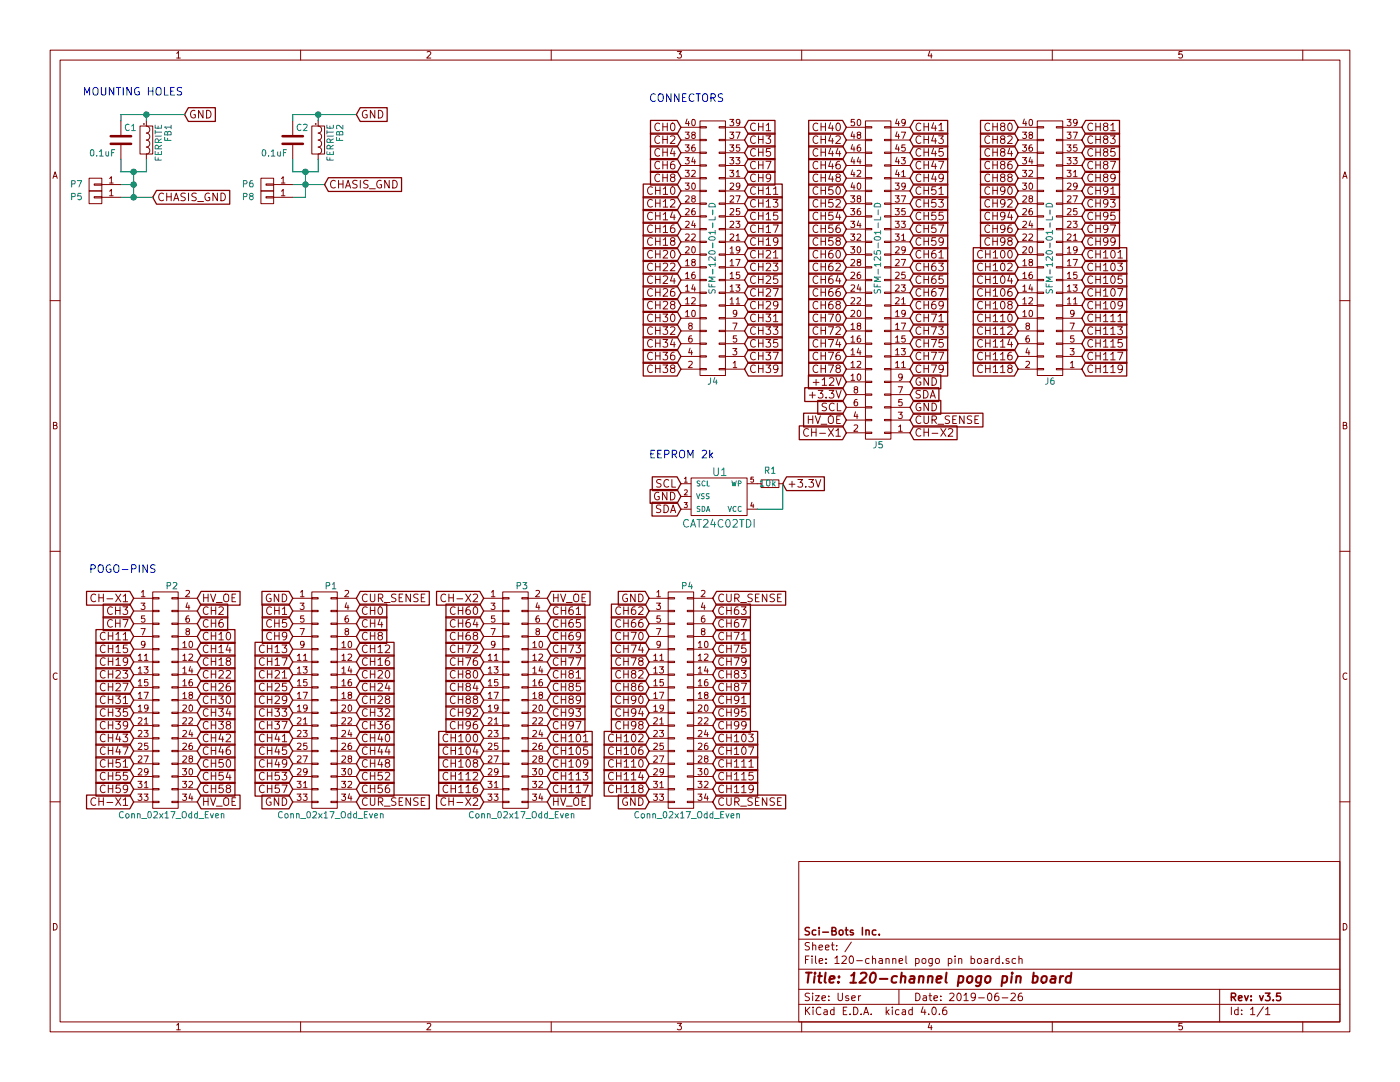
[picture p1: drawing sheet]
EESchema Schematic File Version 2
LIBS:120-channel pogo pin board-rescue
LIBS:power
LIBS:device
LIBS:transistors
LIBS:conn
LIBS:linear
LIBS:regul
LIBS:74xx
LIBS:cmos4000
LIBS:adc-dac
LIBS:memory
LIBS:xilinx
LIBS:microcontrollers
LIBS:dsp
LIBS:microchip
LIBS:analog_switches
LIBS:motorola
LIBS:texas
LIBS:intel
LIBS:audio
LIBS:interface
LIBS:digital-audio
LIBS:philips
LIBS:display
LIBS:cypress
LIBS:siliconi
LIBS:opto
LIBS:atmel
LIBS:contrib
LIBS:valves
LIBS:sci-bots
LIBS:120-channel pogo pin board-cache
EELAYER 25 0
EELAYER END
$Descr User 11000 8500
encoding utf-8
Sheet 1 1
Title "120-channel pogo pin board"
Date "2019-06-26"
Rev "v3.5"
Comp "Sci-Bots Inc."
Comment1 ""
Comment2 ""
Comment3 ""
Comment4 ""
$EndDescr
Text GLabel 5350 1000 0    60   Input ~ 0
CH0
Text GLabel 5850 1000 2    60   Input ~ 0
CH1
Text GLabel 5350 1100 0    60   Input ~ 0
CH2
Text GLabel 5850 1100 2    60   Input ~ 0
CH3
Text GLabel 5350 1200 0    60   Input ~ 0
CH4
Text GLabel 5850 1200 2    60   Input ~ 0
CH5
Text GLabel 5350 1300 0    60   Input ~ 0
CH6
Text GLabel 5850 1300 2    60   Input ~ 0
CH7
Text GLabel 5350 1400 0    60   Input ~ 0
CH8
Text GLabel 5850 1400 2    60   Input ~ 0
CH9
Text GLabel 5350 1500 0    60   Input ~ 0
CH10
Text GLabel 5850 1500 2    60   Input ~ 0
CH11
Text GLabel 5350 1600 0    60   Input ~ 0
CH12
Text GLabel 5850 1600 2    60   Input ~ 0
CH13
Text GLabel 5350 1700 0    60   Input ~ 0
CH14
Text GLabel 5850 1700 2    60   Input ~ 0
CH15
Text GLabel 5350 1800 0    60   Input ~ 0
CH16
Text GLabel 5850 1800 2    60   Input ~ 0
CH17
Text GLabel 5350 1900 0    60   Input ~ 0
CH18
Text GLabel 5850 1900 2    60   Input ~ 0
CH19
Text GLabel 5350 2000 0    60   Input ~ 0
CH20
Text GLabel 5850 2000 2    60   Input ~ 0
CH21
Text GLabel 5350 2100 0    60   Input ~ 0
CH22
Text GLabel 5850 2100 2    60   Input ~ 0
CH23
Text GLabel 5350 2200 0    60   Input ~ 0
CH24
Text GLabel 5850 2200 2    60   Input ~ 0
CH25
Text GLabel 5350 2300 0    60   Input ~ 0
CH26
Text GLabel 5850 2300 2    60   Input ~ 0
CH27
Text GLabel 5350 2400 0    60   Input ~ 0
CH28
Text GLabel 5850 2400 2    60   Input ~ 0
CH29
Text GLabel 5350 2500 0    60   Input ~ 0
CH30
Text GLabel 5850 2500 2    60   Input ~ 0
CH31
Text GLabel 5350 2600 0    60   Input ~ 0
CH32
Text GLabel 5850 2600 2    60   Input ~ 0
CH33
Text GLabel 5350 2700 0    60   Input ~ 0
CH34
Text GLabel 5850 2700 2    60   Input ~ 0
CH35
Text GLabel 5350 2800 0    60   Input ~ 0
CH36
Text GLabel 5850 2800 2    60   Input ~ 0
CH37
Text GLabel 5350 2900 0    60   Input ~ 0
CH38
Text GLabel 5850 2900 2    60   Input ~ 0
CH39
Text GLabel 6650 1100 0    60   Input ~ 0
CH42
Text GLabel 6650 1200 0    60   Input ~ 0
CH44
Text GLabel 6650 1300 0    60   Input ~ 0
CH46
Text GLabel 6650 1400 0    60   Input ~ 0
CH48
Text GLabel 6650 1500 0    60   Input ~ 0
CH50
Text GLabel 6650 1600 0    60   Input ~ 0
CH52
Text GLabel 6650 1700 0    60   Input ~ 0
CH54
Text GLabel 6650 1800 0    60   Input ~ 0
CH56
Text GLabel 6650 1900 0    60   Input ~ 0
CH58
Text GLabel 6650 2000 0    60   Input ~ 0
CH60
Text GLabel 6650 2100 0    60   Input ~ 0
CH62
Text GLabel 6650 2200 0    60   Input ~ 0
CH64
Text GLabel 6650 2300 0    60   Input ~ 0
CH66
Text GLabel 6650 2400 0    60   Input ~ 0
CH68
Text GLabel 6650 2500 0    60   Input ~ 0
CH70
Text GLabel 6650 2600 0    60   Input ~ 0
CH72
Text GLabel 6650 2700 0    60   Input ~ 0
CH74
Text GLabel 6650 2800 0    60   Input ~ 0
CH76
Text GLabel 6650 2900 0    60   Input ~ 0
CH78
Text GLabel 6650 1000 0    60   Input ~ 0
CH40
Text GLabel 7150 1000 2    60   Input ~ 0
CH41
Text GLabel 7150 1100 2    60   Input ~ 0
CH43
Text GLabel 7150 1200 2    60   Input ~ 0
CH45
Text GLabel 7150 1300 2    60   Input ~ 0
CH47
Text GLabel 7150 1400 2    60   Input ~ 0
CH49
Text GLabel 7150 1500 2    60   Input ~ 0
CH51
Text GLabel 7150 1600 2    60   Input ~ 0
CH53
Text GLabel 7150 1700 2    60   Input ~ 0
CH55
Text GLabel 7150 1800 2    60   Input ~ 0
CH57
Text GLabel 7150 1900 2    60   Input ~ 0
CH59
Text GLabel 7150 2000 2    60   Input ~ 0
CH61
Text GLabel 7150 2100 2    60   Input ~ 0
CH63
Text GLabel 7150 2200 2    60   Input ~ 0
CH65
Text GLabel 7150 2300 2    60   Input ~ 0
CH67
Text GLabel 7150 2400 2    60   Input ~ 0
CH69
Text GLabel 7150 2500 2    60   Input ~ 0
CH71
Text GLabel 7150 2600 2    60   Input ~ 0
CH73
Text GLabel 7150 2700 2    60   Input ~ 0
CH75
Text GLabel 7150 2800 2    60   Input ~ 0
CH77
Text GLabel 7150 2900 2    60   Input ~ 0
CH79
Text GLabel 8000 1000 0    60   Input ~ 0
CH80
Text GLabel 8500 1000 2    60   Input ~ 0
CH81
Text GLabel 8000 1100 0    60   Input ~ 0
CH82
Text GLabel 8500 1100 2    60   Input ~ 0
CH83
Text GLabel 8000 1200 0    60   Input ~ 0
CH84
Text GLabel 8500 1200 2    60   Input ~ 0
CH85
Text GLabel 8000 1300 0    60   Input ~ 0
CH86
Text GLabel 8500 1300 2    60   Input ~ 0
CH87
Text GLabel 8000 1400 0    60   Input ~ 0
CH88
Text GLabel 8500 1400 2    60   Input ~ 0
CH89
Text GLabel 8000 1500 0    60   Input ~ 0
CH90
Text GLabel 8500 1500 2    60   Input ~ 0
CH91
Text GLabel 8000 1600 0    60   Input ~ 0
CH92
Text GLabel 8500 1600 2    60   Input ~ 0
CH93
Text GLabel 8000 1700 0    60   Input ~ 0
CH94
Text GLabel 8500 1700 2    60   Input ~ 0
CH95
Text GLabel 8000 1800 0    60   Input ~ 0
CH96
Text GLabel 8500 1800 2    60   Input ~ 0
CH97
Text GLabel 8000 1900 0    60   Input ~ 0
CH98
Text GLabel 8500 1900 2    60   Input ~ 0
CH99
Text GLabel 8000 2000 0    60   Input ~ 0
CH100
Text GLabel 8500 2000 2    60   Input ~ 0
CH101
Text GLabel 8000 2100 0    60   Input ~ 0
CH102
Text GLabel 8500 2100 2    60   Input ~ 0
CH103
Text GLabel 8000 2200 0    60   Input ~ 0
CH104
Text GLabel 8500 2200 2    60   Input ~ 0
CH105
Text GLabel 8000 2300 0    60   Input ~ 0
CH106
Text GLabel 8500 2300 2    60   Input ~ 0
CH107
Text GLabel 8000 2400 0    60   Input ~ 0
CH108
Text GLabel 8500 2400 2    60   Input ~ 0
CH109
Text GLabel 8000 2500 0    60   Input ~ 0
CH110
Text GLabel 8500 2500 2    60   Input ~ 0
CH111
Text GLabel 8000 2600 0    60   Input ~ 0
CH112
Text GLabel 8500 2600 2    60   Input ~ 0
CH113
Text GLabel 8000 2700 0    60   Input ~ 0
CH114
Text GLabel 8500 2700 2    60   Input ~ 0
CH115
Text GLabel 8000 2800 0    60   Input ~ 0
CH116
Text GLabel 8500 2800 2    60   Input ~ 0
CH117
Text GLabel 8000 2900 0    60   Input ~ 0
CH118
Text GLabel 8500 2900 2    60   Input ~ 0
CH119
Text GLabel 2800 4800 2    60   Input ~ 0
CH0
Text GLabel 2300 4800 0    60   Input ~ 0
CH1
Text GLabel 1550 4800 2    60   Input ~ 0
CH2
Text GLabel 1050 4800 0    60   Input ~ 0
CH3
Text GLabel 2800 4900 2    60   Input ~ 0
CH4
Text GLabel 2300 4900 0    60   Input ~ 0
CH5
Text GLabel 1550 4900 2    60   Input ~ 0
CH6
Text GLabel 1050 4900 0    60   Input ~ 0
CH7
Text GLabel 2800 5000 2    60   Input ~ 0
CH8
Text GLabel 2300 5000 0    60   Input ~ 0
CH9
Text GLabel 1550 5000 2    60   Input ~ 0
CH10
Text GLabel 1050 5000 0    60   Input ~ 0
CH11
Text GLabel 2800 5100 2    60   Input ~ 0
CH12
Text GLabel 2300 5100 0    60   Input ~ 0
CH13
Text GLabel 1550 5100 2    60   Input ~ 0
CH14
Text GLabel 1050 5100 0    60   Input ~ 0
CH15
Text GLabel 2800 5200 2    60   Input ~ 0
CH16
Text GLabel 2300 5200 0    60   Input ~ 0
CH17
Text GLabel 1550 5200 2    60   Input ~ 0
CH18
Text GLabel 1050 5200 0    60   Input ~ 0
CH19
Text GLabel 2800 5300 2    60   Input ~ 0
CH20
Text GLabel 2300 5300 0    60   Input ~ 0
CH21
Text GLabel 1550 5300 2    60   Input ~ 0
CH22
Text GLabel 1050 5300 0    60   Input ~ 0
CH23
Text GLabel 2800 5400 2    60   Input ~ 0
CH24
Text GLabel 2300 5400 0    60   Input ~ 0
CH25
Text GLabel 1550 5400 2    60   Input ~ 0
CH26
Text GLabel 1050 5400 0    60   Input ~ 0
CH27
Text GLabel 2800 5500 2    60   Input ~ 0
CH28
Text GLabel 2300 5500 0    60   Input ~ 0
CH29
Text GLabel 1550 5500 2    60   Input ~ 0
CH30
Text GLabel 1050 5500 0    60   Input ~ 0
CH31
Text GLabel 2800 5600 2    60   Input ~ 0
CH32
Text GLabel 2300 5600 0    60   Input ~ 0
CH33
Text GLabel 1550 5600 2    60   Input ~ 0
CH34
Text GLabel 1050 5600 0    60   Input ~ 0
CH35
Text GLabel 2800 5700 2    60   Input ~ 0
CH36
Text GLabel 2300 5700 0    60   Input ~ 0
CH37
Text GLabel 1550 5700 2    60   Input ~ 0
CH38
Text GLabel 1050 5700 0    60   Input ~ 0
CH39
Text GLabel 2800 5800 2    60   Input ~ 0
CH40
Text GLabel 2300 5800 0    60   Input ~ 0
CH41
Text GLabel 1550 5800 2    60   Input ~ 0
CH42
Text GLabel 1050 5800 0    60   Input ~ 0
CH43
Text GLabel 2800 5900 2    60   Input ~ 0
CH44
Text GLabel 2300 5900 0    60   Input ~ 0
CH45
Text GLabel 1550 5900 2    60   Input ~ 0
CH46
Text GLabel 1050 5900 0    60   Input ~ 0
CH47
Text GLabel 2800 6000 2    60   Input ~ 0
CH48
Text GLabel 2300 6000 0    60   Input ~ 0
CH49
Text GLabel 1550 6000 2    60   Input ~ 0
CH50
Text GLabel 1050 6000 0    60   Input ~ 0
CH51
Text GLabel 2800 6100 2    60   Input ~ 0
CH52
Text GLabel 2300 6100 0    60   Input ~ 0
CH53
Text GLabel 1550 6100 2    60   Input ~ 0
CH54
Text GLabel 1050 6100 0    60   Input ~ 0
CH55
Text GLabel 2800 6200 2    60   Input ~ 0
CH56
Text GLabel 2300 6200 0    60   Input ~ 0
CH57
Text GLabel 1550 6200 2    60   Input ~ 0
CH58
Text GLabel 1050 6200 0    60   Input ~ 0
CH59
Text GLabel 3800 4800 0    60   Input ~ 0
CH60
Text GLabel 4300 4800 2    60   Input ~ 0
CH61
Text GLabel 5100 4800 0    60   Input ~ 0
CH62
Text GLabel 5600 4800 2    60   Input ~ 0
CH63
Text GLabel 3800 4900 0    60   Input ~ 0
CH64
Text GLabel 4300 4900 2    60   Input ~ 0
CH65
Text GLabel 5100 4900 0    60   Input ~ 0
CH66
Text GLabel 5600 4900 2    60   Input ~ 0
CH67
Text GLabel 3800 5000 0    60   Input ~ 0
CH68
Text GLabel 4300 5000 2    60   Input ~ 0
CH69
Text GLabel 5100 5000 0    60   Input ~ 0
CH70
Text GLabel 5600 5000 2    60   Input ~ 0
CH71
Text GLabel 3800 5100 0    60   Input ~ 0
CH72
Text GLabel 4300 5100 2    60   Input ~ 0
CH73
Text GLabel 5100 5100 0    60   Input ~ 0
CH74
Text GLabel 5600 5100 2    60   Input ~ 0
CH75
Text GLabel 3800 5200 0    60   Input ~ 0
CH76
Text GLabel 4300 5200 2    60   Input ~ 0
CH77
Text GLabel 5100 5200 0    60   Input ~ 0
CH78
Text GLabel 5600 5200 2    60   Input ~ 0
CH79
Text GLabel 3800 5300 0    60   Input ~ 0
CH80
Text GLabel 4300 5300 2    60   Input ~ 0
CH81
Text GLabel 5100 5300 0    60   Input ~ 0
CH82
Text GLabel 5600 5300 2    60   Input ~ 0
CH83
Text GLabel 3800 5400 0    60   Input ~ 0
CH84
Text GLabel 4300 5400 2    60   Input ~ 0
CH85
Text GLabel 5100 5400 0    60   Input ~ 0
CH86
Text GLabel 5600 5400 2    60   Input ~ 0
CH87
Text GLabel 3800 5500 0    60   Input ~ 0
CH88
Text GLabel 4300 5500 2    60   Input ~ 0
CH89
Text GLabel 5100 5500 0    60   Input ~ 0
CH90
Text GLabel 5600 5500 2    60   Input ~ 0
CH91
Text GLabel 3800 5600 0    60   Input ~ 0
CH92
Text GLabel 4300 5600 2    60   Input ~ 0
CH93
Text GLabel 5100 5600 0    60   Input ~ 0
CH94
Text GLabel 5600 5600 2    60   Input ~ 0
CH95
Text GLabel 3800 5700 0    60   Input ~ 0
CH96
Text GLabel 4300 5700 2    60   Input ~ 0
CH97
Text GLabel 5100 5700 0    60   Input ~ 0
CH98
Text GLabel 5600 5700 2    60   Input ~ 0
CH99
Text GLabel 3800 5800 0    60   Input ~ 0
CH100
Text GLabel 4300 5800 2    60   Input ~ 0
CH101
Text GLabel 5100 5800 0    60   Input ~ 0
CH102
Text GLabel 5600 5800 2    60   Input ~ 0
CH103
Text GLabel 3800 5900 0    60   Input ~ 0
CH104
Text GLabel 4300 5900 2    60   Input ~ 0
CH105
Text GLabel 5100 5900 0    60   Input ~ 0
CH106
Text GLabel 5600 5900 2    60   Input ~ 0
CH107
Text GLabel 3800 6000 0    60   Input ~ 0
CH108
Text GLabel 4300 6000 2    60   Input ~ 0
CH109
Text GLabel 5100 6000 0    60   Input ~ 0
CH110
Text GLabel 5600 6000 2    60   Input ~ 0
CH111
Text GLabel 3800 6100 0    60   Input ~ 0
CH112
Text GLabel 4300 6100 2    60   Input ~ 0
CH113
Text GLabel 5100 6100 0    60   Input ~ 0
CH114
Text GLabel 5600 6100 2    60   Input ~ 0
CH115
Text GLabel 3800 6200 0    60   Input ~ 0
CH116
Text GLabel 4300 6200 2    60   Input ~ 0
CH117
Text GLabel 5100 6200 0    60   Input ~ 0
CH118
Text GLabel 5600 6200 2    60   Input ~ 0
CH119
Text GLabel 1050 4700 0    60   Input ~ 0
CH-X1
Text GLabel 1550 4700 2    60   Input ~ 0
HV_OE
Text GLabel 2300 4700 0    60   Input ~ 0
GND
Text GLabel 2800 4700 2    60   Input ~ 0
CUR_SENSE
Text GLabel 5600 4700 2    60   Input ~ 0
CUR_SENSE
Text GLabel 5100 4700 0    60   Input ~ 0
GND
Text GLabel 4300 4700 2    60   Input ~ 0
HV_OE
Text GLabel 3800 4700 0    60   Input ~ 0
CH-X2
Text GLabel 2800 6300 2    60   Input ~ 0
CUR_SENSE
Text GLabel 2300 6300 0    60   Input ~ 0
GND
Text GLabel 1550 6300 2    60   Input ~ 0
HV_OE
Text GLabel 1050 6300 0    60   Input ~ 0
CH-X1
Text GLabel 7150 3300 2    60   Input ~ 0
CUR_SENSE
Text GLabel 6650 3400 0    60   Input ~ 0
CH-X1
Text GLabel 7150 3400 2    60   Input ~ 0
CH-X2
Text GLabel 7150 3200 2    60   Input ~ 0
GND
Text GLabel 3800 6300 0    60   Input ~ 0
CH-X2
Text GLabel 4300 6300 2    60   Input ~ 0
HV_OE
Text GLabel 5100 6300 0    60   Input ~ 0
GND
Text GLabel 5600 6300 2    60   Input ~ 0
CUR_SENSE
Text GLabel 7150 3000 2    60   Input ~ 0
GND
Text GLabel 6650 3000 0    60   Input ~ 0
+12V
Text GLabel 6650 3200 0    60   Input ~ 0
SCL
Text GLabel 6650 3100 0    60   Input ~ 0
+3.3V
Text GLabel 6650 3300 0    60   Input ~ 0
HV_OE
Text GLabel 7150 3100 2    60   Input ~ 0
SDA
Text GLabel 1200 1550 2    60   Input ~ 0
CHASIS_GND
$Comp
L CONN_01X01 P5
U 1 1
P 750 1550
F 0 "P5" H 900 1550 50  0000 C CNN
F 1 "CONN_01X01" V 550 1200 50  0001 C CNN
F 2 "Mounting_Holes:MountingHole_3.2mm_M3_Pad" H 750 1550 50  0001 C CNN
F 3 "" H 750 1550 50  0000 C CNN
	1    750  1550
	-1   0    0    1   
$EndComp
$Comp
L CONN_01X01 P6
U 1 1
P 2100 1450
F 0 "P6" H 2250 1450 50  0000 C CNN
F 1 "CONN_01X01" V 2200 1450 50  0001 C CNN
F 2 "Mounting_Holes:MountingHole_3.2mm_M3_Pad" H 2100 1450 50  0001 C CNN
F 3 "" H 2100 1450 50  0000 C CNN
	1    2100 1450
	-1   0    0    1   
$EndComp
$Comp
L CONN_01X01 P7
U 1 1
P 750 1450
F 0 "P7" H 900 1450 50  0000 C CNN
F 1 "CONN_01X01" V 850 1450 50  0001 C CNN
F 2 "Mounting_Holes:MountingHole_3.2mm_M3_Pad" H 750 1450 50  0001 C CNN
F 3 "" H 750 1450 50  0000 C CNN
	1    750  1450
	-1   0    0    1   
$EndComp
$Comp
L CONN_01X01 P8
U 1 1
P 2100 1550
F 0 "P8" H 2250 1550 50  0000 C CNN
F 1 "CONN_01X01" V 2200 1550 50  0001 C CNN
F 2 "Mounting_Holes:MountingHole_3.2mm_M3_Pad" H 2100 1550 50  0001 C CNN
F 3 "" H 2100 1550 50  0000 C CNN
	1    2100 1550
	-1   0    0    1   
$EndComp
Wire Wire Line
	950  1550 1200 1550
Wire Wire Line
	2400 1550 2300 1550
Wire Wire Line
	2400 1350 2400 1550
Connection ~ 1050 1550
Wire Wire Line
	2300 1450 2550 1450
Connection ~ 2400 1450
Wire Wire Line
	950  1450 1050 1450
Connection ~ 1050 1450
$Comp
L C C1
U 1 1
P 950 1100
F 0 "C1" H 975 1200 50  0000 L CNN
F 1 "0.1uF" H 700 1000 50  0000 L CNN
F 2 "Capacitors_SMD:C_0805" H 988 950 50  0001 C CNN
F 3 "" H 950 1100 50  0000 C CNN
F 4 "CL21B104KBCNNNC" H 950 1100 60  0001 C CNN "Mfg_Part_No"
	1    950  1100
	1    0    0    -1  
$EndComp
$Comp
L FERRITE FB1
U 1 1
P 1150 1100
F 0 "FB1" H 1025 1275 50  0000 L CNN
F 1 "FERRITE" H 1025 1200 50  0000 L CNN
F 2 "Resistors_SMD:R_0805" H 1150 1000 60  0001 C CNN
F 3 "" H 1150 1000 60  0000 C CNN
F 4 "742792040" H 1150 1100 60  0001 C CNN "Mfg_Part_No"
	1    1150 1100
	0    1    1    0   
$EndComp
Text GLabel 1450 900  2    60   Input ~ 0
GND
Wire Wire Line
	950  900  1450 900 
Wire Wire Line
	950  900  950  950 
Wire Wire Line
	1150 950  1150 900 
Connection ~ 1150 900 
Wire Wire Line
	1150 1350 1150 1250
Wire Wire Line
	950  1350 1150 1350
Wire Wire Line
	950  1350 950  1250
Connection ~ 1050 1350
Text GLabel 2550 1450 2    60   Input ~ 0
CHASIS_GND
$Comp
L C C2
U 1 1
P 2300 1100
F 0 "C2" H 2325 1200 50  0000 L CNN
F 1 "0.1uF" H 2050 1000 50  0000 L CNN
F 2 "Capacitors_SMD:C_0805" H 2338 950 50  0001 C CNN
F 3 "" H 2300 1100 50  0000 C CNN
F 4 "CL21B104KBCNNNC" H 2300 1100 60  0001 C CNN "Mfg_Part_No"
	1    2300 1100
	1    0    0    -1  
$EndComp
$Comp
L FERRITE FB2
U 1 1
P 2500 1100
F 0 "FB2" H 2375 1275 50  0000 L CNN
F 1 "FERRITE" H 2375 1200 50  0000 L CNN
F 2 "Resistors_SMD:R_0805" H 2500 1000 60  0001 C CNN
F 3 "" H 2500 1000 60  0000 C CNN
F 4 "742792040" H 2500 1100 60  0001 C CNN "Mfg_Part_No"
	1    2500 1100
	0    1    1    0   
$EndComp
Text GLabel 2800 900  2    60   Input ~ 0
GND
Wire Wire Line
	2300 900  2800 900 
Wire Wire Line
	2300 900  2300 950 
Wire Wire Line
	2500 950  2500 900 
Connection ~ 2500 900 
Wire Wire Line
	2500 1350 2500 1250
Wire Wire Line
	2300 1350 2500 1350
Wire Wire Line
	2300 1350 2300 1250
Connection ~ 2400 1350
Wire Wire Line
	1050 1350 1050 1550
$Comp
L CAT24C__TD_ U1
U 1 1
P 5650 3950
F 0 "U1" H 5655 4195 60  0000 C CNN
F 1 "CAT24C02TDI" H 5650 3790 60  0000 C CNN
F 2 "TO_SOT_Packages_SMD:TSOT-23-5" H 5640 3945 60  0001 C CNN
F 3 "" H 5640 3945 60  0000 C CNN
F 4 "CAT24C02TDI-GT3A" H 5650 3950 60  0001 C CNN "Mfg_Part_No"
	1    5650 3950
	1    0    0    -1  
$EndComp
Text GLabel 5350 4000 0    60   Input ~ 0
SDA
Text GLabel 5350 3800 0    60   Input ~ 0
SCL
Text GLabel 6150 3800 2    60   Input ~ 0
+3.3V
Text GLabel 5350 3900 0    60   Input ~ 0
GND
$Comp
L R_Small R1
U 1 1
P 6050 3800
F 0 "R1" V 6150 3750 50  0000 L CNN
F 1 "10k" V 6050 3750 50  0000 L CNN
F 2 "Resistors_SMD:R_0805" H 6050 3800 50  0001 C CNN
F 3 "" H 6050 3800 50  0000 C CNN
F 4 "RC0805FR-0710KL" H 6050 3800 60  0001 C CNN "Mfg_Part_No"
	1    6050 3800
	0    -1   -1   0   
$EndComp
Wire Wire Line
	6150 3800 6150 4000
Wire Wire Line
	6150 4000 5950 4000
Text Notes 650  750  0    60   ~ 0
MOUNTING HOLES
Text Notes 700  4500 0    60   ~ 0
POGO-PINS
Text Notes 5100 800  0    60   ~ 0
CONNECTORS
Text Notes 5100 3600 0    60   ~ 0
EEPROM 2k
$Comp
L CONN_02X17 P2
U 1 1
P 1300 5500
F 0 "P2" H 1350 6400 50  0000 C CNN
F 1 "Conn_02x17_Odd_Even" H 1350 4600 50  0000 C CNN
F 2 "Sci-Bots:Pogo_Pin_Header_Straight_2x17_Pitch2.54mm" H 1300 5500 50  0001 C CNN
F 3 "" H 1300 5500 50  0001 C CNN
F 4 "823-22-034-10-000101" H 1300 5500 60  0001 C CNN "Mfg_Part_No"
	1    1300 5500
	1    0    0    -1  
$EndComp
$Comp
L CONN_02X17 P1
U 1 1
P 2550 5500
F 0 "P1" H 2600 6400 50  0000 C CNN
F 1 "Conn_02x17_Odd_Even" H 2600 4600 50  0000 C CNN
F 2 "Sci-Bots:Pogo_Pin_Header_Straight_2x17_Pitch2.54mm" H 2550 5500 50  0001 C CNN
F 3 "" H 2550 5500 50  0001 C CNN
F 4 "823-22-034-10-000101" H 2550 5500 60  0001 C CNN "Mfg_Part_No"
	1    2550 5500
	1    0    0    -1  
$EndComp
$Comp
L CONN_02X17 P3
U 1 1
P 4050 5500
F 0 "P3" H 4100 6400 50  0000 C CNN
F 1 "Conn_02x17_Odd_Even" H 4100 4600 50  0000 C CNN
F 2 "Sci-Bots:Pogo_Pin_Header_Straight_2x17_Pitch2.54mm" H 4050 5500 50  0001 C CNN
F 3 "" H 4050 5500 50  0001 C CNN
F 4 "823-22-034-10-000101" H 4050 5500 60  0001 C CNN "Mfg_Part_No"
	1    4050 5500
	1    0    0    -1  
$EndComp
$Comp
L CONN_02X17 P4
U 1 1
P 5350 5500
F 0 "P4" H 5400 6400 50  0000 C CNN
F 1 "Conn_02x17_Odd_Even" H 5400 4600 50  0000 C CNN
F 2 "Sci-Bots:Pogo_Pin_Header_Straight_2x17_Pitch2.54mm" H 5350 5500 50  0001 C CNN
F 3 "" H 5350 5500 50  0001 C CNN
F 4 "823-22-034-10-000101" H 5350 5500 60  0001 C CNN "Mfg_Part_No"
	1    5350 5500
	1    0    0    -1  
$EndComp
$Comp
L CONN_02X25 J5
U 1 1
P 6900 2200
F 0 "J5" H 6900 3500 50  0000 C CNN
F 1 "SFM-125-01-L-D" V 6900 1950 50  0000 C CNN
F 2 "Sci-Bots:TFM-125-01-XXX-D-RA" H 6900 1450 50  0001 C CNN
F 3 "" H 6900 1450 50  0000 C CNN
F 4 "SFM-125-01-L-D" H 6900 2200 60  0001 C CNN "Mfg_Part_No"
	1    6900 2200
	-1   0    0    1   
$EndComp
$Comp
L CONN_02X20 J6
U 1 1
P 8250 1950
F 0 "J6" H 8250 3000 50  0000 C CNN
F 1 "SFM-120-01-L-D" V 8250 1950 50  0000 C CNN
F 2 "Sci-Bots:TFM-120-01-XXX-D-RA" H 8250 1000 50  0001 C CNN
F 3 "" H 8250 1000 50  0000 C CNN
F 4 "SFM-120-01-L-D" H 8250 1950 60  0001 C CNN "Mfg_Part_No"
	1    8250 1950
	-1   0    0    1   
$EndComp
$Comp
L CONN_02X20 J4
U 1 1
P 5600 1950
F 0 "J4" H 5600 3000 50  0000 C CNN
F 1 "SFM-120-01-L-D" V 5600 1950 50  0000 C CNN
F 2 "Sci-Bots:TFM-120-01-XXX-D-RA" H 5600 1000 50  0001 C CNN
F 3 "" H 5600 1000 50  0000 C CNN
F 4 "SFM-120-01-L-D" H 5600 1950 60  0001 C CNN "Mfg_Part_No"
	1    5600 1950
	-1   0    0    1   
$EndComp
$EndSCHEMATC
